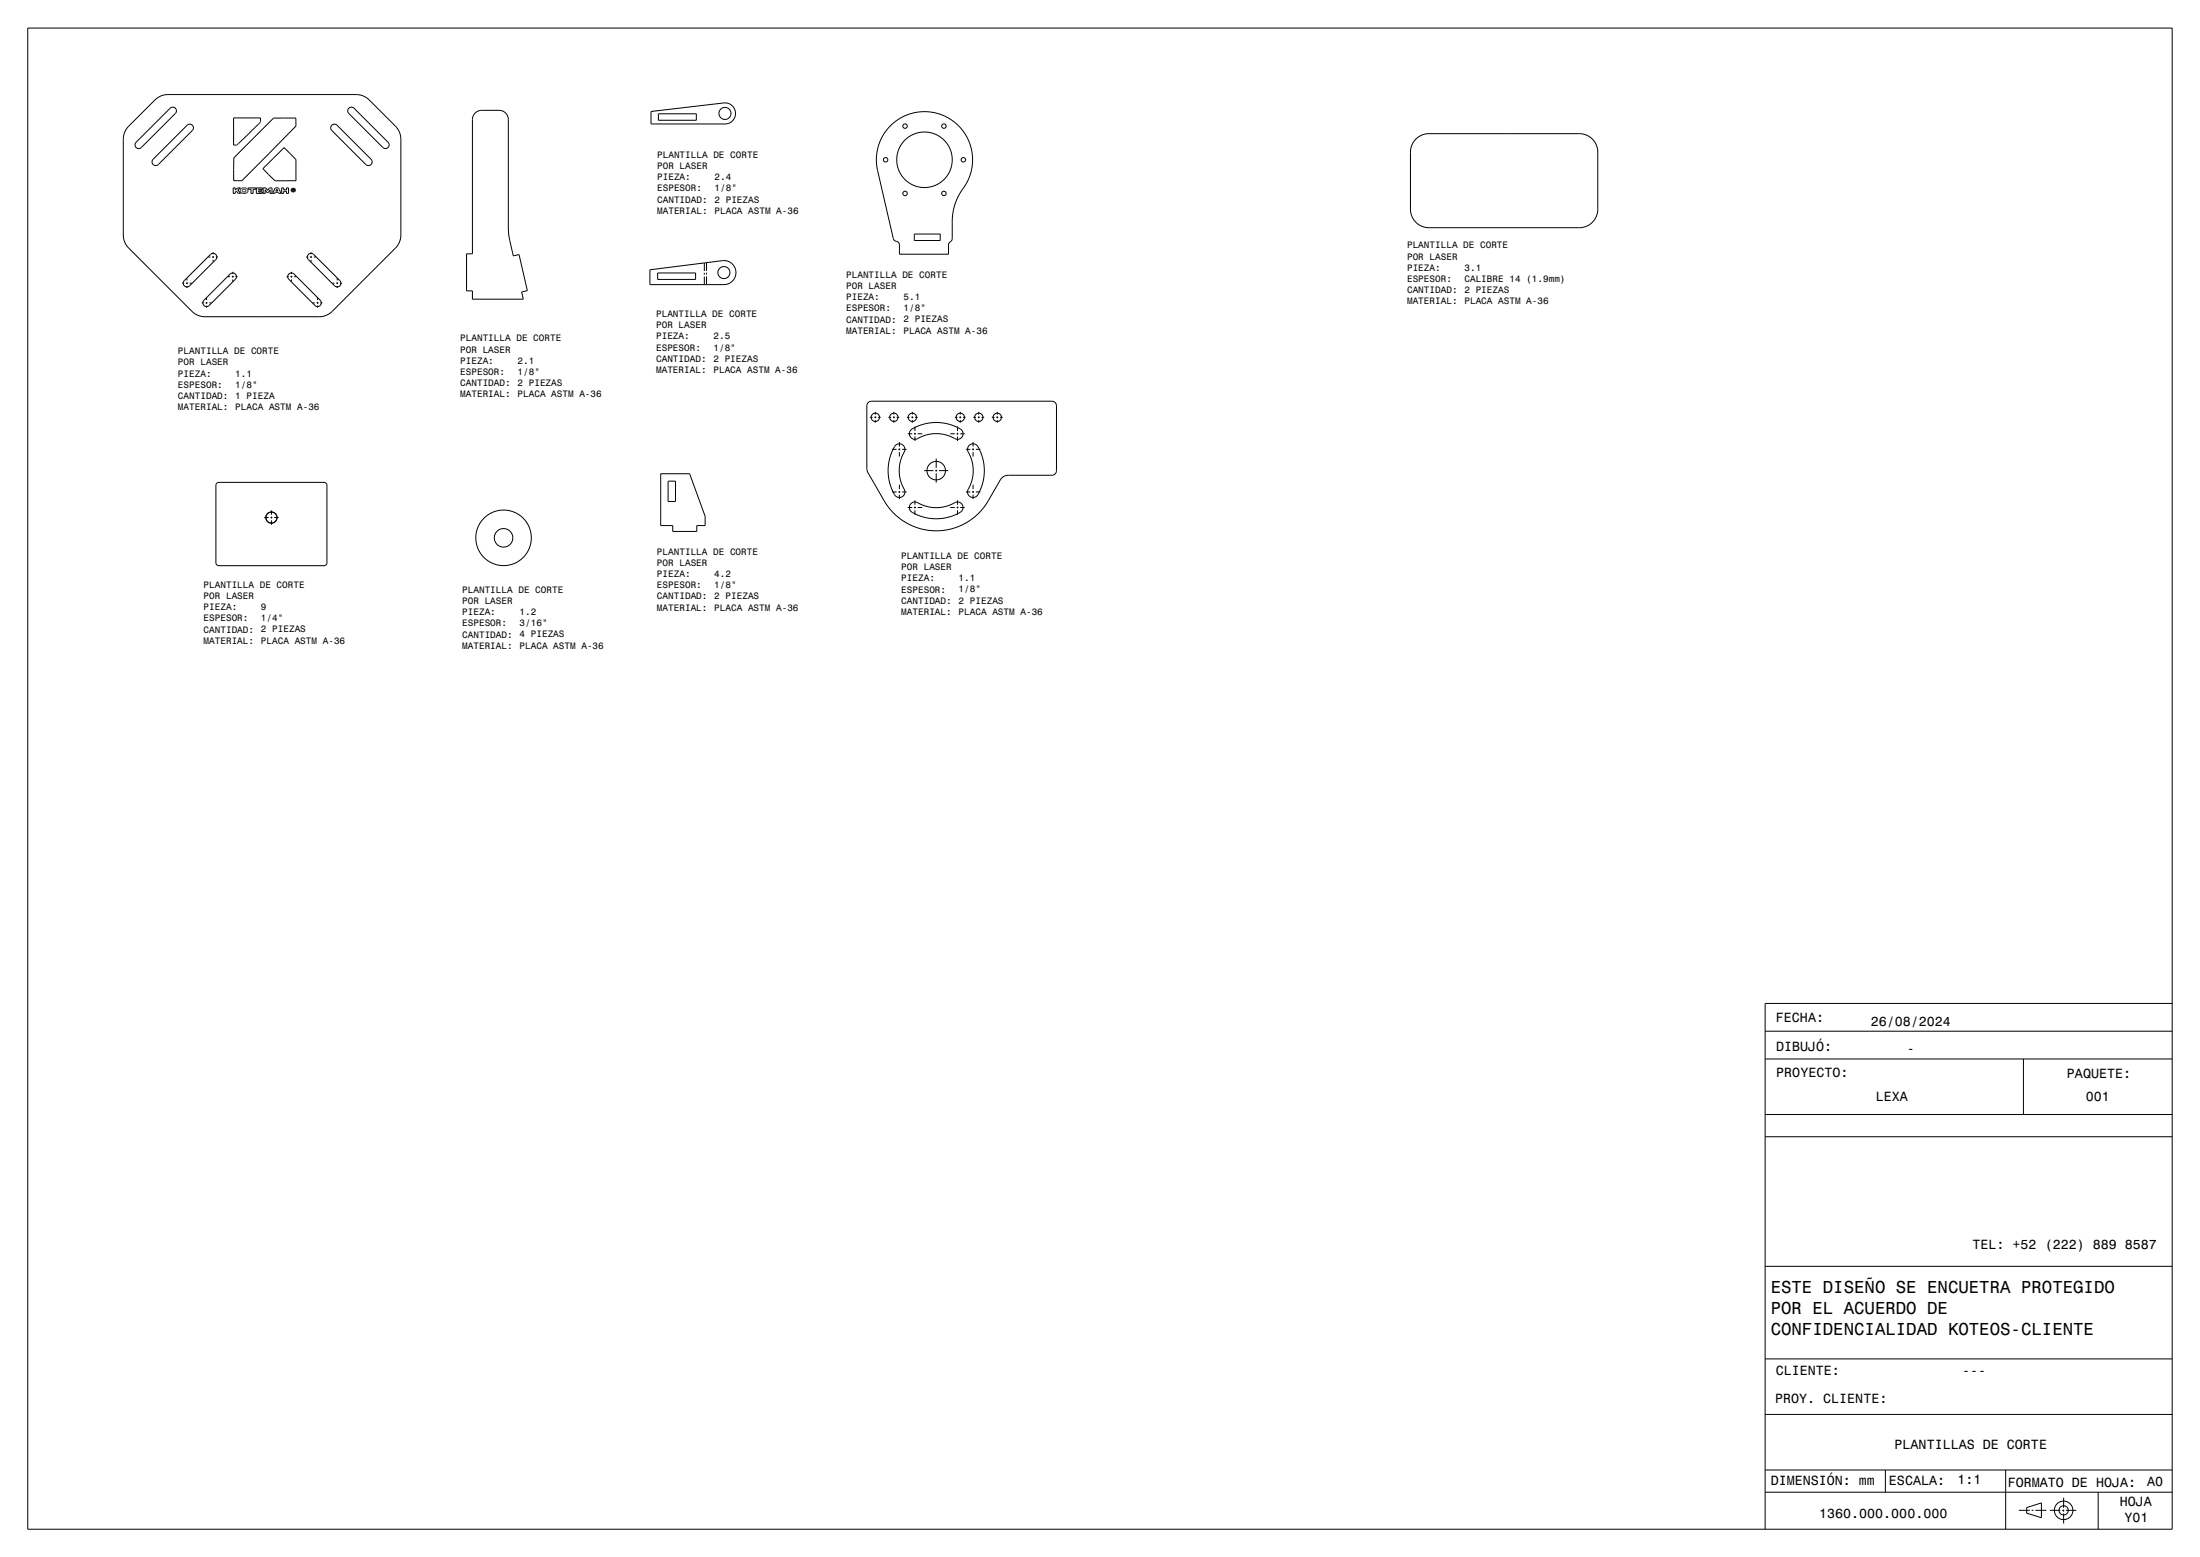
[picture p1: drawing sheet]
<svg xmlns="http://www.w3.org/2000/svg" width="1189mm" height="841mm" viewBox="0 0 1189 841" stroke-linecap="round" stroke-linejoin="round" font-family="sans-serif">
<g fill="none" stroke="#000" stroke-width=".54">
<path d="M15 15h1159v811h-1159zM84 54l3-2 4-1h102l5 1 16 16 2 5 1 54-2 5-35 36-4 3h-4h-61l-5-1-37-36-2-5v-56l2-4zM188 59l2-1h1l19 19a2 2 0 0 1 0 3 2 2 0 0 1-3 0l-19-19v-1zM74 77l18-19a2 2 0 0 1 3 0 2 2 0 0 1 0 3l-19 19a2 2 0 0 1-2 0 2 2 0 0 1 0-3zM128 78h.1M141 66l-13 12M141 66h.1M141 66v-2h-15v14h2M148 64h12v4l-29 30h-5v-13zM179 68l2-1h1l19 19a2 2 0 0 1 0 3 2 2 0 0 1-3 0l-19-19v-1zM257 61l3-1h10l3 1 2 2v62l2 13h4l4 19-3 1 1 4h-28v-5h-3v-20h3v-72zM352 60l40-4h2l2 1 1 2 1 2-2 4-3 2h-41z"/>
<path d="M356 61h20v4h-20zM481 68l6-4 7-3 7-1 8 2 6 3 5 6 4 6 2 7-1 6-1 5-6 11-3 7v5v11l-2 3v5h-27v-5a3 3 0 0 0-3-2l-9-38v-5v-5l2-5 2-5zM765 75l3-2 4-1h82l3 1 4 3 2 5 1 32-1 4-4 4-5 2h-82l-4-1-4-3-2-5v-33l1-3zM83 86l18-18a2 2 0 0 1 3 0 2 2 0 0 1 0 2l-18 19a2 2 0 0 1-3 0 2 2 0 0 1 0-3zM142 91l12-11 6 6v12h-11zM127 104h-1v-3h1v2l2-1 1-1-1 2 1 1h-1M127 104l1-1 1 1M127 104h.1M129 104h.1M131 103h.1M131 103h2M131 102v1"/>
<path d="M131 102h.1M133 102h.1M133 102h-2M133 102v1M133 103h.1M133 104h.1M134 102a1.9 1.9 0 0 0-3-1 1.9 1.9 0 0 0-1 3h3M134 102h.1M134 104h-1M134 104h.1M134 102v2M134 101h4v1h-1v2h-1v-2h-2z"/>
<path d="M139 101h3v1l-2 1h1h-1v1h2h-3zM144 102l-2-1v3h1v-2l1 2M144 102h.1M144 102l1 1 1-1h1v2h-1v-1M144 104h.1M144 104h1M145 104h.1M146 103h.1M146 103l-1 1M149 102l-2 2h3M149 102h.1M149 102l1 1h-1z"/>
<path d="M150 102h.1M150 101l-1 1M150 101h.1M150 104h.1M150 104h1M150 101l1 1M151 102h.1M151 102l1 2h-1M151 104h.1M152 101h1v2h2v-2h1v3h-1v-1h-2v1h-1zM157 102h.1M158 103h.1"/>
<path d="M158 102v1M158 102h.1M158 102h1M158 103h1M159 103h.1M159 102v1M159 102h.1M159 103h-1M159 102h-2M159 102a1.1 1.1 0 0 1 0 2 1.4 1.4 0 0 1-2-2M113 139h1M114 137a2 2 0 0 1 3 0 2 2 0 0 1 0 3l-15 14a2 2 0 0 1-2 0 2 2 0 0 1 0-2z"/>
<path d="M115 139h1M115 136v1M115 138v1M117 139h1M166 139h1M167 137h1h1l15 15a2 2 0 0 1 0 2 2 2 0 0 1-3 0l-14-14-1-1zM168 139h1M168 136v1M168 138v1M170 139h1M494 126h14v4h-14zM98 153h2"/>
<path d="M101 153h1M101 150v1M101 152v1M101 154v2M103 153h1M115 140v1M123 149h1M125 149h1M126 147v1M126 149v1M126 151v1M127 149h1"/>
<path d="M155 149h1M156 148l1-1 2 1 14 14a2 2 0 0 1 0 3 2 2 0 0 1-3 0l-14-14v-2zM157 149h1M157 147v1M157 149v1M157 151v1M159 149h1M168 140v1M180 153h1M182 153h1M182 150v1M182 152v1"/>
<path d="M182 154v2M184 153h1M351 146l40-5h3l2 2 1 2 1 2-2 5-4 2h-41zM355 147h21v4h-21zM381 142v4M381 147v1M381 149v5M382 142v4M382 147v1M382 149v5M109 164h1M110 162l14-14a2 2 0 0 1 3 0 2 2 0 0 1 0 3l-14 14a2 2 0 0 1-3 0 2 2 0 0 1 0-3z"/>
<path d="M111 164h1M112 161v1M112 163v1M112 165v1M113 164h1M169 164h1M171 164h1M172 161v1M172 163v1M172 165v1M173 164h1M469 217h2h97a2.5 2.5 0 0 1 3 2v35a2.5 2.5 0 0 1-3 3h-23h-2l-2 2-8 13-3 5-6 4-7 4-6 1-6 1-6-1-5-2-7-3-6-6-12-20-1-36z"/>
<path d="M470 225h2M473 225h1M473 222v2M473 225v1M473 227v1M475 225h1M480 225h2M483 225h1M483 222v2M483 225v1M483 227v1M485 225h1"/>
<path d="M486 239v2M490 225h2M491 234h2M492 232l6-3 7-1 7 1 7 2a3 3 0 0 1 1 5 3 3 0 0 1-5 0l-5-1-5-1-5 1-4 2a3 3 0 0 1-4-1 3 3 0 0 1 0-4zM493 225h1M493 222v2M493 225v1M493 227v1M494 234h1M494 230v3M494 234v1M494 236v2"/>
<path d="M495 225h1M496 234h2M514 234h2M516 225h1M517 234h1M517 230v3M517 234v1M517 236v2M518 225h1M519 222v2M519 225v1M519 227v1"/>
<path d="M519 234h2M520 225h2M526 239v2M526 225h1M528 225h1M529 222v2M529 225v1M529 227v1M530 225h2M536 225h1M538 225h1M539 222v2"/>
<path d="M539 225v1M539 227v1M540 225h2M357 256h16l8 23v5h-4v3h-13v-3h-7zM361 260h4v11h-4zM482 243h3M484 241a3 3 0 0 1 4 0 3 3 0 0 1 0 5l-2 4v5l1 5 2 4a3 3 0 0 1-2 5 3 3 0 0 1-4-3l-2-6-1-7 1-6zM486 243h1M486 242v1M486 244v3M488 243h2M499 254h5"/>
<path d="M505 254h1M506 248v5M506 254v1M506 256v5M507 254h5M522 243h2M524 241a4 4 0 0 1 4-1 4 4 0 0 1 2 4l2 6v6l-1 5-2 6a3 3 0 0 1-5 1 3 3 0 0 1 0-5l2-5v-5l-1-4-2-5a3 3 0 0 1 1-3zM525 243h1M526 242v1M526 244v3M527 243h3M117 262l1-1h58l1 1v43l-1 1h-58l-1-1z"/>
<path d="M143 280h2M146 280h1M147 276v2M147 279v1M148 280h3M482 266h3M486 266h1M486 262v2M486 265v1M486 267v3M488 266h2M491 274h2"/>
<path d="M492 272a7 7 0 0 1 8 1l4 1h4l4-1 4-1a3 3 0 0 1 4 2 3 3 0 0 1-3 4l-5 2h-7l-6-1-6-2a3 3 0 0 1-1-5zM494 274h1M494 270v3M494 274v1M494 276v2M496 274h2M514 274h2M517 274h1M517 270v3M517 274v1M517 276v2M519 274h2"/>
<path d="M522 266h2M525 266h1M526 262v2M526 265v1M526 267v3M527 266h3M147 281v2M954 557h220M1174 542h-220v284M954 572h220M1094 572v30M954 614h220"/>
<path d="M954 602h220M954 684h220M954 734h220M954 764h220M954 794h220M1019 794v12M1084 794v32M954 806h220M1091 816h6M1095 814l8-2v8l-8-3zM1098 816h1M1100 816h6"/>
<path d="M1108 816h6M1115 816h1M1115 809v5M1115 815v1M1115 817v6M1117 816h5M1134 806v20"/>
<circle cx="392" cy="61" r="3"/>
<circle cx="489" cy="68" r="1.2"/>
<circle cx="510" cy="68" r="1.2"/>
<circle cx="479" cy="86" r="1.2"/>
<circle cx="500" cy="86" r="15"/>
<circle cx="521" cy="86" r="1.2"/>
<circle cx="489" cy="104" r="1.2"/>
<circle cx="510" cy="104" r="1.2"/>
<circle cx="391" cy="147" r="3"/>
<circle cx="473" cy="225" r="2.3"/>
<circle cx="483" cy="225" r="2.2"/>
<circle cx="493" cy="225" r="2.3"/>
<circle cx="519" cy="225" r="2.3"/>
<circle cx="529" cy="225" r="2.2"/>
<circle cx="539" cy="225" r="2.3"/>
<circle cx="506" cy="254" r="5"/>
<circle cx="147" cy="280" r="3"/>
<circle cx="272" cy="291" r="5"/>
<circle cx="272" cy="291" r="15"/>
<circle cx="1115" cy="816" r="5"/>
<circle cx="1115" cy="816" r="2.5"/>
</g>
<g font-size="9.4">
<text x="957" y="699">ESTE DISEÑO SE ENCUETRA PROTEGIDO</text>
<text x="957" y="710">POR EL ACUERDO DE</text>
<text x="957" y="721">CONFIDENCIALIDAD KOTEOS-CLIENTE</text>
</g>
<g font-size="7.2">
<text x="960" y="552">FECHA:</text>
<text x="1011" y="554">26/08/2024</text>
<text x="960" y="568">DIBUJÓ:</text>
<text x="1031" y="569">-</text>
<text x="960" y="582">PROYECTO:</text>
<text x="1117" y="582">PAQUETE:</text>
<text x="1014" y="595">LEXA</text>
<text x="1127" y="595">001</text>
<text x="1066" y="674">TEL: +52 (222) 889 8587</text>
<text x="960" y="743">CLIENTE:</text>
<text x="1061" y="743">---</text>
<text x="959" y="758">PROY. CLIENTE:</text>
<text x="1024" y="783">PLANTILLAS DE CORTE</text>
<text x="957" y="802">DIMENSIÓN: mm</text>
<text x="1021" y="802">ESCALA:</text>
<text x="1058" y="802">1:1</text>
<text x="1085" y="803">FORMATO DE HOJA:</text>
<text x="1160" y="803">A0</text>
<text x="1146" y="813">HOJA</text>
<text x="983" y="820">1360.000.000.000</text>
<text x="1148" y="822">Y01</text>
</g>
<g font-size="5">
<text x="355" y="85">PLANTILLA DE CORTE</text>
<text x="355" y="91">POR LASER</text>
<text x="355" y="97">PIEZA:</text>
<text x="386" y="97">2.4</text>
<text x="355" y="103">ESPESOR:</text>
<text x="386" y="103">1/8&quot;</text>
<text x="355" y="109">CANTIDAD:</text>
<text x="386" y="109">2 PIEZAS</text>
<text x="355" y="116">MATERIAL:</text>
<text x="386" y="115">PLACA ASTM A-36</text>
<text x="760" y="134">PLANTILLA DE CORTE</text>
<text x="760" y="140">POR LASER</text>
<text x="760" y="146">PIEZA:</text>
<text x="791" y="146">3.1</text>
<text x="457" y="150">PLANTILLA DE CORTE</text>
<text x="760" y="152">ESPESOR:</text>
<text x="791" y="152">CALIBRE 14 (1.9mm)</text>
<text x="457" y="156">POR LASER</text>
<text x="760" y="158">CANTIDAD:</text>
<text x="791" y="158">2 PIEZAS</text>
<text x="457" y="162">PIEZA:</text>
<text x="488" y="162">5.1</text>
<text x="760" y="164">MATERIAL:</text>
<text x="791" y="164">PLACA ASTM A-36</text>
<text x="355" y="171">PLANTILLA DE CORTE</text>
<text x="457" y="168">ESPESOR:</text>
<text x="488" y="168">1/8&quot;</text>
<text x="355" y="177">POR LASER</text>
<text x="457" y="174">CANTIDAD:</text>
<text x="488" y="174">2 PIEZAS</text>
<text x="249" y="184">PLANTILLA DE CORTE</text>
<text x="355" y="183">PIEZA:</text>
<text x="386" y="183">2.5</text>
<text x="457" y="180">MATERIAL:</text>
<text x="488" y="180">PLACA ASTM A-36</text>
<text x="96" y="191">PLANTILLA DE CORTE</text>
<text x="249" y="190">POR LASER</text>
<text x="355" y="189">ESPESOR:</text>
<text x="386" y="189">1/8&quot;</text>
<text x="96" y="197">POR LASER</text>
<text x="249" y="197">PIEZA:</text>
<text x="280" y="196">2.1</text>
<text x="355" y="195">CANTIDAD:</text>
<text x="386" y="195">2 PIEZAS</text>
<text x="96" y="203">PIEZA:</text>
<text x="127" y="203">1.1</text>
<text x="249" y="203">ESPESOR:</text>
<text x="280" y="203">1/8&quot;</text>
<text x="355" y="201">MATERIAL:</text>
<text x="386" y="201">PLACA ASTM A-36</text>
<text x="96" y="209">ESPESOR:</text>
<text x="127" y="209">1/8&quot;</text>
<text x="249" y="209">CANTIDAD:</text>
<text x="280" y="209">2 PIEZAS</text>
<text x="96" y="216">CANTIDAD:</text>
<text x="127" y="215">1 PIEZA</text>
<text x="249" y="215">MATERIAL:</text>
<text x="280" y="215">PLACA ASTM A-36</text>
<text x="96" y="222">MATERIAL:</text>
<text x="127" y="222">PLACA ASTM A-36</text>
<text x="355" y="300">PLANTILLA DE CORTE</text>
<text x="355" y="306">POR LASER</text>
<text x="487" y="302">PLANTILLA DE CORTE</text>
<text x="355" y="312">PIEZA:</text>
<text x="386" y="312">4.2</text>
<text x="487" y="308">POR LASER</text>
<text x="110" y="317">PLANTILLA DE CORTE</text>
<text x="355" y="318">ESPESOR:</text>
<text x="386" y="318">1/8&quot;</text>
<text x="487" y="314">PIEZA:</text>
<text x="518" y="314">1.1</text>
<text x="110" y="324">POR LASER</text>
<text x="250" y="320">PLANTILLA DE CORTE</text>
<text x="355" y="324">CANTIDAD:</text>
<text x="386" y="324">2 PIEZAS</text>
<text x="487" y="320">ESPESOR:</text>
<text x="518" y="320">1/8&quot;</text>
<text x="110" y="330">PIEZA:</text>
<text x="141" y="330">9</text>
<text x="250" y="326">POR LASER</text>
<text x="355" y="330">MATERIAL:</text>
<text x="386" y="330">PLACA ASTM A-36</text>
<text x="487" y="326">CANTIDAD:</text>
<text x="518" y="326">2 PIEZAS</text>
<text x="110" y="336">ESPESOR:</text>
<text x="141" y="336">1/4&quot;</text>
<text x="250" y="332">PIEZA:</text>
<text x="281" y="332">1.2</text>
<text x="487" y="332">MATERIAL:</text>
<text x="518" y="332">PLACA ASTM A-36</text>
<text x="110" y="342">CANTIDAD:</text>
<text x="141" y="342">2 PIEZAS</text>
<text x="250" y="338">ESPESOR:</text>
<text x="281" y="338">3/16&quot;</text>
<text x="110" y="348">MATERIAL:</text>
<text x="141" y="348">PLACA ASTM A-36</text>
<text x="250" y="344">CANTIDAD:</text>
<text x="281" y="344">4 PIEZAS</text>
<text x="250" y="350">MATERIAL:</text>
<text x="281" y="350">PLACA ASTM A-36</text>
</g>
</svg>
